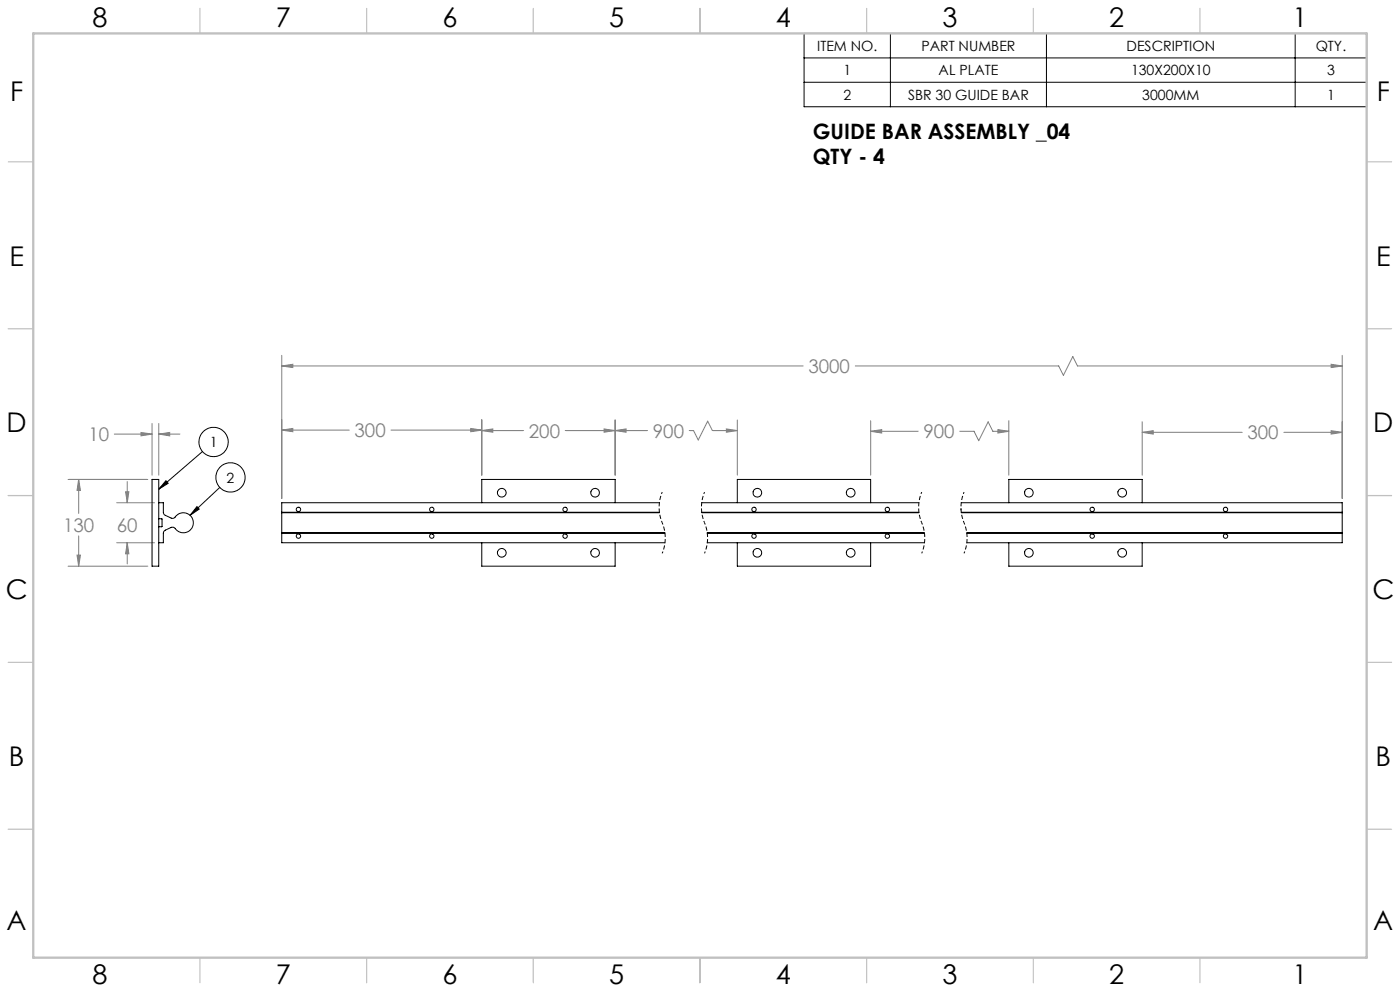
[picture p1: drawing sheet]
<svg xmlns="http://www.w3.org/2000/svg" width="420mm" height="297mm" viewBox="0 0 420 297" stroke-linecap="round" stroke-linejoin="round" font-family="sans-serif">
<g fill="none" stroke="#000" stroke-width=".3">
<path d="M241.2 10h168.8v22h-168.8zM241.2 17.4h168.8M267.1 10v22M313.9 10v22M388.5 10v22M241.2 24.7h168.8M60.7 135.3l-13.1 11.3M49.8 144.1l.6 .7-2.8 1.8zM59.1 151.8l.7 .8-2.8 1.8zM65.9 146.1l-8.9 8.3"/>
<circle cx="64.1" cy="132.5" r="4.4"/>
<circle cx="69.1" cy="143.1" r="4.4"/>
</g>
<path d="M198.7 147.5a11.9 11.9 0 0 0 0 9.2M198.7 156.7a11.9 11.9 0 0 1 0 9.1M211.4 147.5a11.9 11.9 0 0 0 0 9.2M211.4 156.7a11.9 11.9 0 0 1 0 9.1M276.5 147.5a11.9 11.9 0 0 0 0 9.2M276.5 156.7a11.9 11.9 0 0 1 0 9.1M289.2 147.5a11.9 11.9 0 0 0 0 9.2M289.2 156.7a11.9 11.9 0 0 1 0 9.1" fill="none" stroke="#000" stroke-width=".3" stroke-dasharray="1.3 .6" stroke-dashoffset=".7" stroke-linecap="butt"/>
<g fill="none" stroke="#808080" stroke-width=".3">
<path d="M84.5 109.7l3.3-.5v1zM84.5 106.5v42.9M84.5 109.7h156.4M256.6 109.7h61l1.4 2.8 2.8-5.6 1.5 2.8h79.4M399.3 109.2l3.4 .5-3.4 .5zM402.7 106.5v42.9M34.3 130.1h11.3M42.3 129.6l3.3 .5-3.3 .5zM45.6 126.9v15.5M47.6 130.1l3.3-.5v1zM47.6 126.9v15.5M47.6 130.1h6.4"/>
<path d="M84.5 128.9l3.3-.5v1zM84.5 128.9h20.3M117.3 128.9h27.2M141.2 128.4l3.3 .5-3.3 .5zM144.5 129l3.3-.5v1zM144.5 125.7v16.7M144.5 129h12.6M169.6 129h24.7M181.2 128.5l3.3 .5-3.3 .5zM184.5 129l3.3-.5v1zM184.5 125.9v16.5M206.8 129h1.3l1.4 2.9 2.8-5.7 1.4 2.8h7.5"/>
<path d="M217.9 128.5l3.3 .5-3.3 .5zM221.2 125.9v16.5M261.2 129.3l3.3-.5v1zM261.2 126.1v16.3M261.2 129.3h14.2M287.9 129.3h4.3l1.4 2.8 2.8-5.7 1.5 2.9h4.7M299.4 128.8l3.2 .5-3.2 .5zM302.6 126.1v16.3M342.7 129.6l3.3-.5v1zM342.7 126.4v16M342.7 129.6h30M385.2 129.6h17.5"/>
<path d="M399.3 129.1l3.4 .5-3.4 .5zM20.4 143.7h23.9M23.6 143.7l.5 3.3h-1zM23.6 143.7v10.2M35 150.7h11.4M37.7 147.4h1l-.5 3.3zM38.2 144.3v6.4M20.4 169.7h23.9M23.1 166.4h1l-.5 3.3zM23.6 160.6v9.1M35 162.7h11.4M38.2 162.7l.5 3.3h-1z"/>
<path d="M38.2 162.7v6.3"/>
</g>
<g fill="none" stroke="#c0c0c0" stroke-width=".35">
<path d="M60 2.5v7.5M110 2.5v7.5M160 2.5v7.5M210 2.5v7.5M260 2.5v7.5M310 2.5v7.5M360 2.5v7.5M2.5 48.5h7.5M410 48.5h7.5M2.5 98.5h7.5M410 98.5h7.5M2.5 148.5h7.5"/>
<path d="M410 148.5h7.5M2.5 198.5h7.5M410 198.5h7.5M2.5 248.5h7.5M410 248.5h7.5M60 287v7.5M110 287v7.5M160 287v7.5M210 287v7.5M260 287v7.5M310 287v7.5M360 287v7.5"/>
</g>
<path d="M10 10h400v277h-400z" fill="none" stroke="#c0c0c0" stroke-width=".7"/>
<path d="M49.8 144.1l.6 .7-2.8 1.8zM59.1 151.8l.7 .8-2.8 1.8z" fill="#000"/>
<path d="M84.5 109.7l3.3-.5v1zM399.3 109.2l3.4 .5-3.4 .5zM141.2 128.4l3.3 .5-3.3 .5zM84.5 128.9l3.3-.5v1zM181.2 128.5l3.3 .5-3.3 .5zM144.5 129l3.3-.5v1zM184.5 129l3.3-.5v1zM217.9 128.5l3.3 .5-3.3 .5zM261.2 129.3l3.3-.5v1zM299.4 128.8l3.2 .5-3.2 .5zM342.7 129.6l3.3-.5v1zM399.3 129.1l3.4 .5-3.4 .5zM23.6 143.7l.5 3.3h-1zM23.1 166.4h1l-.5 3.3zM37.7 147.4h1l-.5 3.3zM38.2 162.7l.5 3.3h-1zM47.6 130.1l3.3-.5v1zM42.3 129.6l3.3 .5-3.3 .5z" fill="#808080"/>
<g fill="none" stroke="#000" stroke-width=".3">
<path d="M45.6 143.7h2v26h-2zM47.6 150.7h1.4l.2 3.4 2.1 1.2a1.13 1.13 0 0 0 1.5-.7 3 3 0 0 1 4.5 .2 3 3 0 0 1-.6 4.4 3 3 0 0 1-4.4-1l-.8-.2-2 1-.5 .8v2.9h-1.4M47.6 155.5h1v2.3l-1 .1M84.5 153.7v6M84.5 159.7h115M84.5 153.7h113.3M84.5 159.8h115M84.5 153.5h113.3M84.5 159.7v3h115M144.5 150.7v-7h40v7M197.8 150.7h-113.3v3M210.5 153.5h65.2"/>
<path d="M210.5 150.7h65.2M210.5 153.7h65.2M212.2 159.7h65.1M212.2 159.8h65.1M221.2 150.7v-7h40v7M288.3 152.5v.3M288.4 150.7h114.3v3M288.4 153.5h114.3M288.4 153.7h114.3M290 159.7h112.7M290 159.8h112.7M302.6 150.7v-7h40.1v7"/>
<path d="M402.7 153.7v6M402.7 159.7v3h-112.7M144.5 162.7v7h40v-7M212.2 162.7h65.1M221.2 162.7v7h40v-7M302.6 162.7v7h40.1v-7"/>
<circle cx="89.5" cy="152.7" r=".66"/>
<circle cx="129.5" cy="152.7" r=".66"/>
<circle cx="150.5" cy="147.7" r="1.3"/>
<circle cx="169.5" cy="152.7" r=".66"/>
<circle cx="178.5" cy="147.7" r="1.29"/>
<circle cx="226.2" cy="152.7" r=".66"/>
<circle cx="227.2" cy="147.7" r="1.29"/>
<circle cx="255.2" cy="147.7" r="1.3"/>
<circle cx="266.2" cy="152.7" r=".66"/>
<circle cx="308.7" cy="147.7" r="1.29"/>
<circle cx="327.7" cy="152.7" r=".66"/>
<circle cx="336.7" cy="147.7" r="1.3"/>
<circle cx="367.7" cy="152.7" r=".66"/>
<circle cx="89.5" cy="160.7" r=".66"/>
<circle cx="129.5" cy="160.7" r=".66"/>
<circle cx="150.5" cy="165.7" r="1.3"/>
<circle cx="169.5" cy="160.7" r=".66"/>
<circle cx="178.5" cy="165.7" r="1.3"/>
<circle cx="226.2" cy="160.7" r=".66"/>
<circle cx="227.2" cy="165.7" r="1.3"/>
<circle cx="255.2" cy="165.7" r="1.3"/>
<circle cx="266.2" cy="160.7" r=".66"/>
<circle cx="308.7" cy="165.7" r="1.3"/>
<circle cx="327.7" cy="160.7" r=".66"/>
<circle cx="336.6" cy="165.7" r="1.3"/>
<circle cx="367.7" cy="160.7" r=".66"/>
</g>
<g font-size="8.1">
<text x="27.8" y="8">8</text>
<text x="82.8" y="8">7</text>
<text x="132.8" y="8">6</text>
<text x="182.8" y="8">5</text>
<text x="232.8" y="8">4</text>
<text x="282.8" y="8">3</text>
<text x="332.8" y="8">2</text>
<text x="387.8" y="8">1</text>
<text x="3" y="30.4">F</text>
<text x="413" y="30.4">F</text>
<text x="2.8" y="79.6">E</text>
<text x="412.8" y="79.6">E</text>
<text x="2" y="129.6">D</text>
<text x="412" y="129.6">D</text>
<text x="1.7" y="179.6">C</text>
<text x="411.7" y="179.6">C</text>
<text x="2.7" y="229.6">B</text>
<text x="412.7" y="229.6">B</text>
<text x="2" y="278.9">A</text>
<text x="412" y="278.9">A</text>
<text x="27.8" y="295">8</text>
<text x="82.8" y="295">7</text>
<text x="132.8" y="295">6</text>
<text x="182.8" y="295">5</text>
<text x="232.8" y="295">4</text>
<text x="282.8" y="295">3</text>
<text x="332.8" y="295">2</text>
<text x="387.8" y="295">1</text>
</g>
<g font-size="6.3">
<text x="243.8" y="41.8">GUIDE BAR ASSEMBLY _04</text>
<text x="243.8" y="49.1">QTY - 4</text>
</g>
<g font-size="5.6" fill="#808080">
<text x="242.5" y="111.8">3000</text>
<text x="106.4" y="131">300</text>
<text x="158.7" y="131.2">200</text>
<text x="195.8" y="131.2">900</text>
<text x="277" y="131.4">900</text>
<text x="374.2" y="131.7">300</text>
<text x="26.5" y="132.2">10</text>
<text x="18.9" y="159.4">130</text>
<text x="35.1" y="159.4">60</text>
</g>
<g font-size="4.2">
<text x="245.1" y="15.2">ITEM NO.</text>
<text x="276.4" y="15.2">PART NUMBER</text>
<text x="338" y="15.2">DESCRIPTION</text>
<text x="394.7" y="15.2">QTY.</text>
<text x="253" y="22.5">1</text>
<text x="281.6" y="22.5">AL PLATE</text>
<text x="339.3" y="22.5">130X200X10</text>
<text x="398.1" y="22.5">3</text>
<text x="253" y="29.8">2</text>
<text x="272.4" y="29.8">SBR 30 GUIDE BAR</text>
<text x="342.7" y="29.8">3000MM</text>
<text x="398.1" y="29.8">1</text>
<text x="62.9" y="134">1</text>
<text x="68" y="144.6">2</text>
</g>
</svg>
